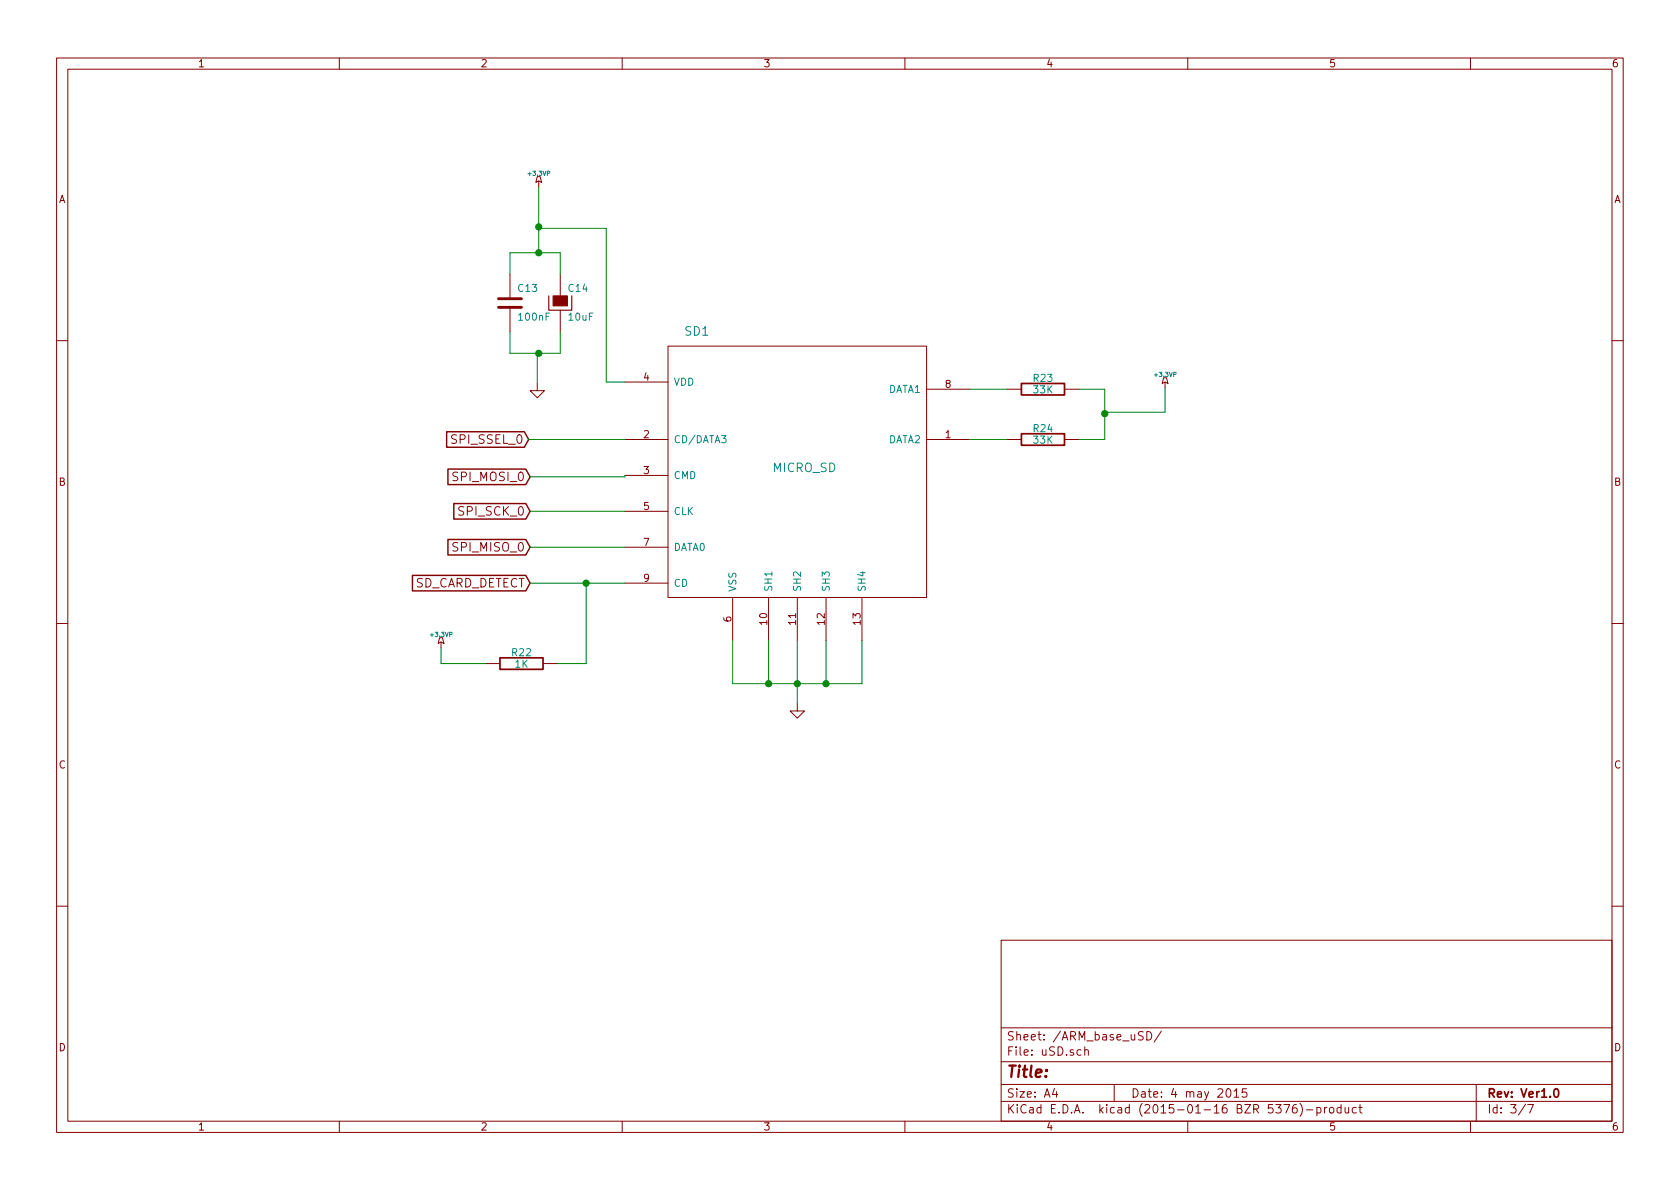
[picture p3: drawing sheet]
<svg xmlns="http://www.w3.org/2000/svg" width="297mm" height="210mm" viewBox="0 0 297 210" stroke-linecap="round" stroke-linejoin="round" font-family="sans-serif">
<g fill="none" stroke="#840000" stroke-width=".18">
<path d="M10 10.3h277v189.9h-277zM12 12.2h273v186.1h-273zM60 10.3v1.9M110 10.3v1.9M160 10.3v1.9M210 10.3v1.9M260 10.3v1.9M95 31.2h.5l.3 1.1-.6-.3-.5 .3zM95.2 32v1M90.2 48.5v4.3M90.2 54.4v4.3M99.1 48.5v3.8"/>
<path d="M99.1 54.9v3.8M10 60.2h2M95 67.8v1.3h1.3l-1.3 1.3-1.3-1.3h1.3M110.5 77.7h7.6M110.5 67.6h7.6M118.1 61.2h45.7v44.5h-45.7zM163.8 77.7h7.6M163.8 68.8h7.6M178.1 77.7h2.5M178.1 68.8h2.5M188.2 77.7h2.6M188.2 68.8h2.6"/>
<path d="M205.7 66.8h.5l.3 1-.5-.2-.5 .2zM206 67.6v1M285 60.2h2M110.5 84.1h7.6M110.5 90.4h7.6M110.5 96.8h7.6M10 110.3h2M77.7 112.8h.5l.3 1-.5-.3-.5 .3zM78 113.5v1M85.9 117.3h2.5M96 117.3h2.6M110.5 103.1h7.6"/>
<path d="M129.5 105.7v7.6M135.9 105.7v7.6M141 105.7v7.6M146 105.7v7.6M152.4 105.7v7.6M285 110.3h2M141 124.5v1.2h1.2l-1.2 1.3-1.3-1.3h1.3M10 160.2h2M177 166.3h108v32h-108zM285 160.2h2M60 198.3v1.9M110 198.3v1.9"/>
<path d="M160 198.3v1.9M177 194.8h108M177 191.8h108M177 187.8h108M177 181.8h108M186.4 192.5l-.3 1h.9M186.8 193v1M191.1 185.7l-.4-.1-.3 .3 .1 .6 .2 .1 .4-.1M191.8 185.7l.2-.1 .4 .1v.9M191.8 185.1v1.5M197 191.8v3M202.1 182.5l-.6-.1-.2 .3v.3l.8 .4v.4a.62 .62 0 0 1-.8 0"/>
<path d="M202.8 182.4a.76 .76 0 0 1 .8 .8 .76 .76 0 0 1-.8 .7zM205.3 182.3l-1.2 2M210 198.3v1.9M216.9 192.7l.2-.2a.81 .81 0 0 1 .6 .6 .81 .81 0 0 1-.3 .8l-.1 .1a.79 .79 0 0 1-.4-1.3zM218.2 193l.4-.5v1.5M218.2 194h.8M220.4 192.5h-.7l-.1 .7 .2-.1 .5 .1 .2 .2-.1 .5-.2 .1-.6-.1M227 195.3h1l-.6 1.5M229.2 195.3a.59 .59 0 0 0-.7 .7l.1 .7 .2 .1 .5-.1 .1-.5-.2-.2-.4-.1-.3 .3M229.8 195.1a1.71 1.71 0 0 1 0 2.3M231 196.3h1.1M232.8 195.9l.5-.1 .3 .3-.2 .6h-.6"/>
<path d="M232.8 195.8v1.5M234.2 195.8v1M234.6 195.8l-.4 .3M235.1 196l.2-.2 .5 .2v.5l-.1 .2-.4 .1-.2-.1zM237.1 195.9l-.4-.1-.3 .3 .1 .6 .2 .1 .4-.1M237.1 195.3v1.5M237.8 195.8l.1 .9 .4 .1 .2-.1M238.5 195.8v1M239.8 195.9l-.4-.1-.3 .3 .1 .6 .2 .1 .4-.1M240.3 195.8h.5M240.5 195.3v1.3l.3 .2M260 198.3v1.9"/>
<path d="M261 191.8v6.5M269.7 195.2l-1.2 2M270.1 195.3h1l-.6 1.5"/>
</g>
<path d="M180.6 67.8h7.6v2h-7.6zM180.6 76.7h7.6v2h-7.6zM88.4 116.3h7.6v2.1h-7.6zM274.9 192.7l.2-.2a.81 .81 0 0 1 .6 .6 .81 .81 0 0 1-.3 .8l-.2 .1a.79 .79 0 0 1-.3-1.3z" fill="none" stroke="#840000" stroke-width=".3"/>
<path d="M88.1 54.4h4.1M88.1 52.8h4.1" fill="none" stroke="#840000" stroke-width=".51"/>
<path d="M97 52.3v2.6h4.1v-2.6" fill="none" stroke="#840000" stroke-width=".2"/>
<path d="M97.8 52.3h2.5v1.8h-2.5z" fill="#840000" stroke="#840000" stroke-width=".18"/>
<g fill="none" stroke="#008400" stroke-width=".18">
<path d="M95.2 33v11.7M90.2 48.5v-3.8h8.9v3.8M90.2 58.7v3.8h8.9v-3.8M95.2 40.4h12v27.2h3.3M93.5 77.7h17M95 62.5v5.3M171.4 77.7h6.7M171.4 68.8h6.7M190.8 68.8h4.5v8.9h-4.5M206 68.6v4.3h-10.7M93.7 90.4h16.8M93.7 96.8h16.8"/>
<path d="M110.5 84.1v.2h-16.8M78 114.5v2.8h7.9M93.7 103.1h16.8M103.6 103.1v14.2h-5M129.5 113.3v7.6h22.9v-7.6M135.9 113.3v7.6M141 113.3v11.2M146 113.3v7.6"/>
</g>
<g fill="#008400" stroke="#008400" stroke-width=".25">
<circle cx="95.3" cy="44.7" r=".51"/>
<circle cx="95.3" cy="40.1" r=".51"/>
<circle cx="95.3" cy="62.5" r=".51"/>
<circle cx="103.6" cy="103.1" r=".51"/>
<circle cx="195.3" cy="73.1" r=".51"/>
<circle cx="146.1" cy="120.9" r=".51"/>
<circle cx="141" cy="120.9" r=".51"/>
<circle cx="135.9" cy="120.9" r=".51"/>
</g>
<path d="M79 76.3h13.7l.8 1.4-.8 1.4h-13.7zM79.2 83h13.8l.7 1.3-.7 1.4h-13.8zM79.2 95.4h13.8l.7 1.4-.7 1.3h-13.8zM80.2 89h12.8l.7 1.4-.7 1.4h-12.8zM72.9 101.7h20.1l.7 1.4-.7 1.4h-20.1z" fill="none" stroke="#840000" stroke-width=".25"/>
<text font-size="2.8" fill="#840000" x="178" y="190.5">Title:</text>
<g font-size="2.1" fill="#008484">
<text x="121.1" y="59.4">SD1</text>
<text x="136.7" y="83.5">MICRO_SD</text>
</g>
<g font-size="2.1" fill="#840000">
<text x="80.1" y="78.5">SPI_SSEL_0</text>
<text x="80.4" y="85.1">SPI_MOSI_0</text>
<text x="81.4" y="91.2">SPI_SCK_0</text>
<text x="80.4" y="97.5">SPI_MISO_0</text>
<text x="72.9" y="103.9">SD_CARD_DETECT</text>
<text x="178" y="184">Sheet: /ARM_base_uSD/</text>
<text x="178" y="186.7">File: uSD.sch</text>
<text x="178" y="196.9">KiCad E.D.A. kicad (2015-01-16 BZR 5376)-product</text>
<text x="178" y="194.1">Size: A4</text>
<text x="200" y="194.1">Date: 4 may 2015</text>
<text x="263" y="194.1">Rev: Ver1.0</text>
<text x="263" y="196.9">Id: 3/7</text>
</g>
<g font-size="1.8" fill="#840000">
<text x="35" y="11.9">1</text>
<text x="85" y="11.9">2</text>
<text x="135" y="11.9">3</text>
<text x="185" y="11.9">4</text>
<text x="235" y="11.9">5</text>
<text x="285" y="11.9">6</text>
<text x="10.4" y="35.9">A</text>
<text x="285.4" y="35.9">A</text>
<text x="113.8" y="67.3">4</text>
<text x="167.2" y="68.6">8</text>
<text x="113.8" y="77.5">2</text>
<text x="167.2" y="77.5">1</text>
<text x="113.8" y="83.8">3</text>
<text x="10.4" y="85.9">B</text>
<text x="285.4" y="85.9">B</text>
<text x="113.8" y="90.2">5</text>
<text x="113.8" y="96.5">7</text>
<text x="113.8" y="102.9">9</text>
<text x="129.3" y="110" transform="rotate(-90 129.3 110)">6</text>
<text x="135.6" y="110.4" transform="rotate(-90 135.6 110.4)">10</text>
<text x="140.7" y="110.4" transform="rotate(-90 140.7 110.4)">11</text>
<text x="145.8" y="110.4" transform="rotate(-90 145.8 110.4)">12</text>
<text x="152.1" y="110.4" transform="rotate(-90 152.1 110.4)">13</text>
<text x="10.4" y="135.9">C</text>
<text x="285.4" y="135.9">C</text>
<text x="10.4" y="185.9">D</text>
<text x="285.4" y="185.9">D</text>
<text x="35" y="199.9">1</text>
<text x="85" y="199.9">2</text>
<text x="135" y="199.9">3</text>
<text x="185" y="199.9">4</text>
<text x="235" y="199.9">5</text>
<text x="285" y="199.9">6</text>
</g>
<g font-size="1.8" fill="#008484">
<text x="91.7" y="51.6">C13</text>
<text x="100.6" y="51.6">C14</text>
<text x="91.8" y="56.7">100nF</text>
<text x="100.6" y="56.7">10uF</text>
<text x="119.1" y="68.2">VDD</text>
<text x="156.9" y="69.5">DATA1</text>
<text x="182.8" y="67.5">R23</text>
<text x="182.8" y="69.5">33K</text>
<text x="182.8" y="76.4">R24</text>
<text x="119.1" y="78.4">CD/DATA3</text>
<text x="156.9" y="78.4">DATA2</text>
<text x="182.8" y="78.4">33K</text>
<text x="119.1" y="84.7">CMD</text>
<text x="119.1" y="91.1">CLK</text>
<text x="119.1" y="97.4">DATA0</text>
<text x="119.1" y="103.8">CD</text>
<text x="130.2" y="104.6" transform="rotate(-90 130.2 104.6)">VSS</text>
<text x="136.5" y="104.6" transform="rotate(-90 136.5 104.6)">SH1</text>
<text x="141.6" y="104.6" transform="rotate(-90 141.6 104.6)">SH2</text>
<text x="146.7" y="104.6" transform="rotate(-90 146.7 104.6)">SH3</text>
<text x="153" y="104.6" transform="rotate(-90 153 104.6)">SH4</text>
<text x="90.6" y="116">R22</text>
<text x="91.1" y="118.1">1K</text>
</g>
<g font-size="1.1" fill="#008484">
<text x="93.5" y="31.1">+3.3VP</text>
<text x="204.2" y="66.6">+3.3VP</text>
<text x="76.2" y="112.6">+3.3VP</text>
</g>
</svg>
